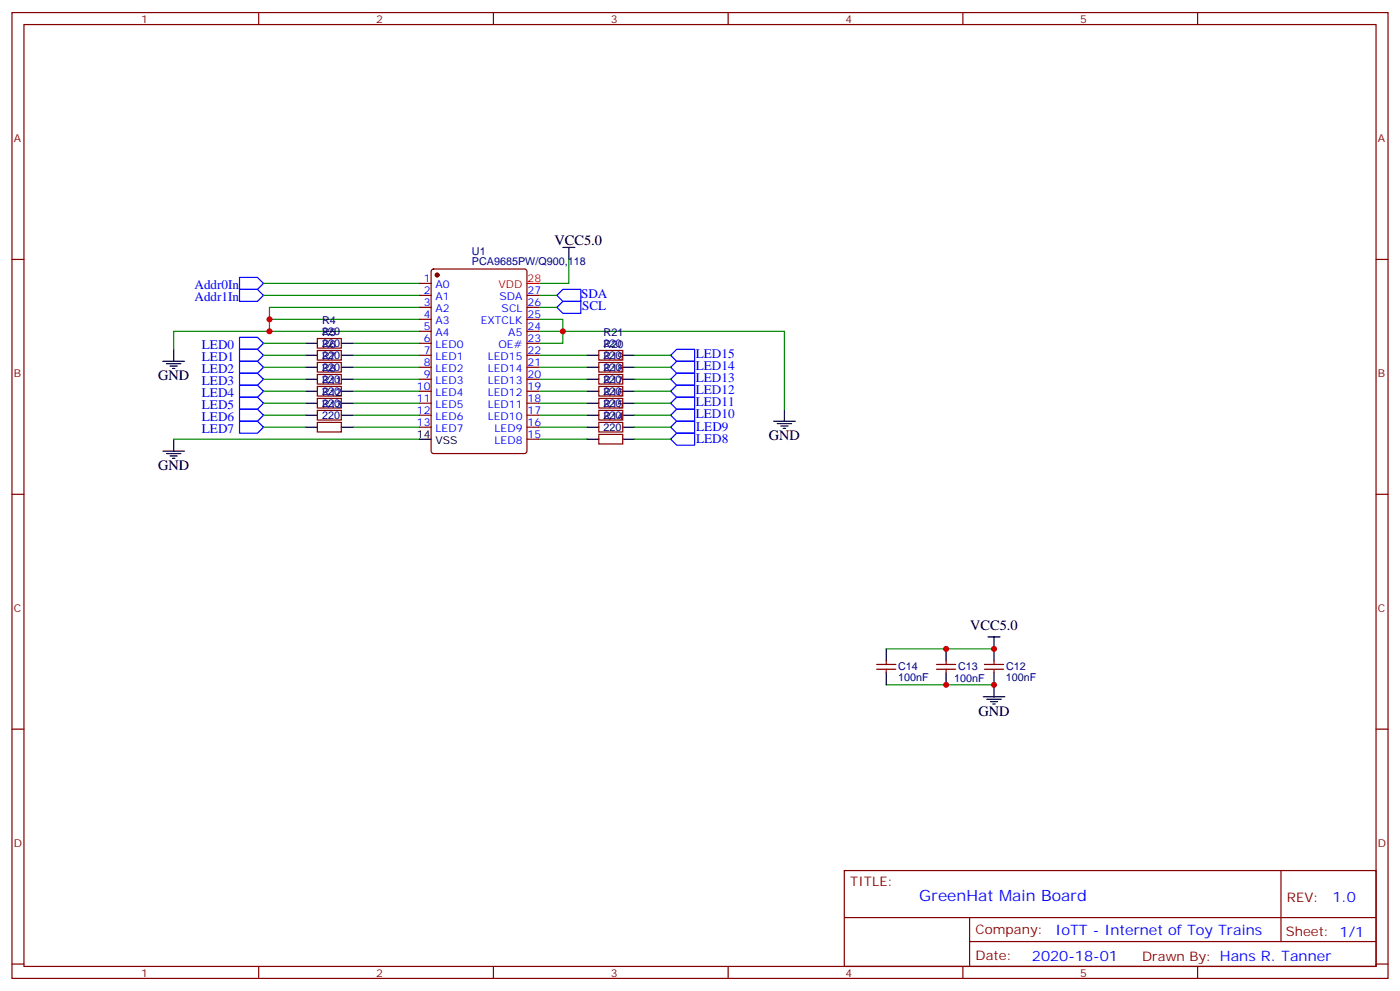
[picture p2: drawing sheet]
<svg xmlns="http://www.w3.org/2000/svg" width="412mm" height="292mm" viewBox="0 0 412 292" stroke-linecap="round" stroke-linejoin="round" font-family="sans-serif">
<g fill="none" stroke="#870000" stroke-width=".35">
<path d="M3.5 3.7h405.4v284.3h-405.4zM7.1 7.2h398.2v277.3h-398.2zM76.2 3.7v3.5M145.3 3.7v3.5M214.5 3.7v3.5M283.6 3.7v3.5M352.8 3.7v3.5M3.5 76.4h3.6M127.2 79.4l.5-.2h26.8l.7 .4v53.2l-.4 .7h-27.1l-.6-.4-.1-53.2zM405.3 76.4h3.6M93.5 99.7h7v2.8h-7zM123.5 83.4h3.5"/>
<path d="M123.5 87h3.5M123.5 90.5h3.5M123.5 94h3.5M123.5 97.5h3.5M155.2 87h3.5M155.2 90.5h3.5M155.2 94h3.5M155.2 97.5h3.5M93.5 103.2h7v2.8h-7zM93.5 106.7h7v2.8h-7zM93.5 110.2h7v2.9h-7zM93.5 113.8h7v2.8h-7z"/>
<path d="M93.5 117.3h7v2.8h-7zM123.5 101.1h3.5M123.5 104.6h3.5M123.5 108.1h3.5M123.5 111.7h3.5M123.5 115.2h3.5M123.5 118.7h3.5M155.2 101.1h3.5M155.2 104.6h3.5M155.2 108.1h3.5M155.2 111.7h3.5M155.2 115.2h3.5"/>
<path d="M155.2 118.7h3.5M176.4 117.3h7v2.8h-7zM176.4 113.8h7v2.8h-7zM176.4 110.2h7v2.9h-7zM176.4 106.7h7v2.8h-7zM176.4 103.2h7v2.8h-7zM93.5 120.8h7v2.8h-7zM93.5 124.4h7v2.8h-7zM123.5 122.2h3.5M123.5 125.8h3.5M155.2 122.2h3.5M155.2 125.8h3.5"/>
<path d="M155.2 129.3h3.5M176.4 127.9h7v2.8h-7zM176.4 124.4h7v2.8h-7zM176.4 120.8h7v2.8h-7zM3.5 145.5h3.6M405.3 145.5h3.6M258.2 197h5.7M258.2 195.6h5.7M261.1 194.6v1M261.1 197v1.1M275.9 197h5.6M275.9 195.6h5.6"/>
<path d="M278.7 194.6v1M278.7 197v1.1M290 197h5.6M290 195.6h5.6M292.8 194.6v1M292.8 197v1.1M3.5 214.7h3.6M405.3 214.7h3.6M248.7 256.3h156.6v28.2h-156.6zM377.3 256.3v20.9M248.7 270.1h156.5M285.6 277.2h119.6"/>
<path d="M285.6 270.1v14.2M3.5 283.8h3.6M76.2 284.5v3.5M145.3 284.5v3.5M214.5 284.5v3.5M283.6 284.5v3.5M352.8 284.5v3.5M405.3 283.8h3.6"/>
</g>
<g fill="none" stroke="#000" stroke-width=".35">
<path d="M165.8 72.8h3.5M167.6 72.8v3.6M48 106.4h6.3M49 107.1h4.3M50.1 107.8h2.1M50.8 108.5h.7M51.2 102.8v3.6M90 101.1h3.5M90 104.6h3.5M90 108.1h3.5M90 111.7h3.5M90 115.2h3.5"/>
<path d="M90 118.7h3.5M100.5 101.1h3.6M100.5 104.6h3.6M100.5 108.1h3.6M100.5 111.7h3.6M100.5 115.2h3.6M100.5 118.7h3.6M172.9 104.6h3.5M172.9 108.1h3.5M172.9 111.7h3.5M172.9 115.2h3.5M172.9 118.7h3.5"/>
<path d="M183.4 104.6h3.6M183.4 108.1h3.6M183.4 111.7h3.6M183.4 115.2h3.6M183.4 118.7h3.6M48 132.8h6.3M49 133.5h4.3M50.1 134.2h2.1M50.8 134.9h.7M51.2 129.3v3.5M90 122.2h3.5M90 125.8h3.5"/>
<path d="M100.5 122.2h3.6M100.5 125.8h3.6M123.5 129.3h3.5M172.9 122.2h3.5M172.9 125.8h3.5M172.9 129.3h3.5M183.4 122.2h3.6M183.4 125.8h3.6M183.4 129.3h3.6M227.9 124h6.3M229 124.7h4.2M230 125.4h2.1"/>
<path d="M230.7 126.1h.7M231.1 120.5v3.5M261.1 191v3.6M261.1 198.1v3.5M278.7 191v3.6M278.7 198.1v3.5M291 187.5h3.6M292.8 187.5v7.1M292.8 198.1v7M289.6 205.1h6.4M290.7 205.8h4.2M291.7 206.6h2.2"/>
<path d="M292.5 207.3h.7"/>
</g>
<g fill="none" stroke="#00f" stroke-width=".35">
<path d="M70.6 85.2h5.2l1.8 1.8-1.8 1.7h-5.2zM70.6 81.7h5.2l1.8 1.7-1.8 1.8h-5.2zM70.6 99.3h5.2l1.8 1.8-1.8 1.7h-5.2zM164 87l1.8-1.8h5.3v3.5h-5.3zM164 90.5l1.8-1.8h5.3v3.6h-5.3zM70.6 102.8h5.2l1.8 1.8-1.8 1.8h-5.2zM70.6 109.9h5.2l1.8 1.8-1.8 1.7h-5.2zM70.6 106.4h5.2l1.8 1.7-1.8 1.8h-5.2zM70.6 116.9h5.2l1.8 1.8-1.8 1.8h-5.2zM70.6 113.4h5.2l1.8 1.8-1.8 1.7h-5.2zM197.6 118.7l1.7-1.8h5.3v3.6h-5.3zM197.6 115.2l1.7-1.8h5.3v3.5h-5.3z"/>
<path d="M197.6 108.1l1.7-1.7h5.3v3.5h-5.3zM197.6 111.7l1.7-1.8h5.3v3.5h-5.3zM199.3 102.8h5.3v3.6h-5.3l-1.7-1.8zM70.6 124h5.2l1.8 1.8-1.8 1.7h-5.2zM70.6 120.5h5.2l1.8 1.7-1.8 1.8h-5.2zM199.3 127.5h5.3v3.6h-5.3l-1.7-1.8zM199.3 124h5.3v3.5h-5.3l-1.7-1.7zM199.3 120.5h5.3v3.5h-5.3l-1.7-1.8z"/>
</g>
<g fill="none" stroke="#008700" stroke-width=".35">
<path d="M167.6 76.4v7h-8.9M77.6 83.4h45.9M77.6 87h45.9M79.4 97.5h-28.2v5.3M79.4 94h44.1M123.5 90.5h-44.1v7h44.1M158.7 97.5h72.4v23M158.7 94h7.1v7.1h-7.1M158.7 87h5.3M158.7 90.5h5.3M77.6 101.1h12.4M77.6 104.6h12.4"/>
<path d="M77.6 108.1h12.4M77.6 111.7h12.4M77.6 115.2h12.4M77.6 118.7h12.4M104.1 101.1h19.4M104.1 104.6h19.4M104.1 108.1h19.4M104.1 111.7h19.4M104.1 115.2h19.4M104.1 118.7h19.4M158.7 104.6h14.2M158.7 108.1h14.2"/>
<path d="M158.7 111.7h14.2M158.7 115.2h14.2M158.7 118.7h14.2M187 104.6h10.6M187 108.1h10.6M187 111.7h10.6M187 115.2h10.6M187 118.7h10.6M51.2 129.3h72.3M77.6 122.2h12.4M77.6 125.8h12.4M104.1 122.2h19.4"/>
<path d="M104.1 125.8h19.4M158.7 129.3h14.2M158.7 122.2h14.2M158.7 125.8h14.2M187 129.3h10.6M187 122.2h10.6M187 125.8h10.6M261.1 191h31.7M261.1 201.6h31.7"/>
</g>
<circle cx="128.8" cy="81" r=".53" fill="#870000" stroke="#870000" stroke-width=".35"/>
<path d="M155.2 83.4h3.5" fill="none" stroke="#f00" stroke-width=".35"/>
<g fill="#c00">
<circle cx="79.4" cy="94" r=".88"/>
<circle cx="79.4" cy="97.5" r=".88"/>
<circle cx="292.8" cy="191" r=".88"/>
<circle cx="278.7" cy="191" r=".88"/>
<circle cx="278.7" cy="201.6" r=".88"/>
<circle cx="292.8" cy="201.6" r=".88"/>
<circle cx="165.8" cy="97.5" r=".88"/>
</g>
<text font-size="4.6" fill="#00f" x="270.8" y="265.3">GreenHat Main Board</text>
<g font-size="4.2">
<text x="163.3" y="72.1">VCC5.0</text>
<text x="46.6" y="112">GND</text>
<text x="226.5" y="129.6">GND</text>
<text x="46.6" y="138.5">GND</text>
<text x="285.8" y="185.4">VCC5.0</text>
<text x="288.2" y="210.8">GND</text>
</g>
<g font-size="4.2" fill="#00f">
<text x="392.5" y="265.6">1.0</text>
<text x="310.9" y="275.1">IoTT - Internet of Toy Trains</text>
<text x="304" y="282.9">2020-18-01</text>
</g>
<g font-size="3.9" fill="#00f">
<text x="57.3" y="88.7">Addr1In</text>
<text x="57.3" y="85.2">Addr0In</text>
<text x="171.2" y="87.7">SDA</text>
<text x="171.5" y="91.2">SCL</text>
<text x="59.5" y="102.8">LED0</text>
<text x="59.5" y="106.4">LED1</text>
<text x="205" y="105.3">LED15</text>
<text x="59.5" y="113.4">LED3</text>
<text x="59.5" y="109.9">LED2</text>
<text x="205" y="108.8">LED14</text>
<text x="205" y="112.4">LED13</text>
<text x="59.5" y="116.9">LED4</text>
<text x="205" y="119.4">LED11</text>
<text x="205" y="115.9">LED12</text>
<text x="59.5" y="124">LED6</text>
<text x="59.5" y="120.5">LED5</text>
<text x="205" y="122.9">LED10</text>
<text x="59.5" y="127.5">LED7</text>
<text x="205.1" y="130.5">LED8</text>
<text x="205.1" y="127">LED9</text>
</g>
<g font-size="3.9" fill="#800">
<text x="250.5" y="260.9">TITLE:</text>
<text x="379.1" y="265.6">REV:</text>
<text x="287.4" y="275.1">Company:</text>
<text x="378.7" y="275.7">Sheet: 1/1</text>
<text x="287.4" y="282.8">Date:</text>
<text x="336.4" y="282.8">Drawn By: Hans R. Tanner</text>
</g>
<g font-size="3.2" fill="#800">
<text x="41.6" y="6.7">1</text>
<text x="110.8" y="6.7">2</text>
<text x="179.9" y="6.7">3</text>
<text x="249.1" y="6.7">4</text>
<text x="318.2" y="6.7">5</text>
<text x="4.1" y="41.8">A</text>
<text x="405.9" y="41.8">A</text>
<text x="4.1" y="110.9">B</text>
<text x="405.9" y="110.9">B</text>
<text x="4.1" y="180.1">C</text>
<text x="405.9" y="180.1">C</text>
<text x="4.1" y="249.2">D</text>
<text x="405.9" y="249.2">D</text>
<text x="41.6" y="287.5">1</text>
<text x="110.8" y="287.5">2</text>
<text x="179.9" y="287.5">3</text>
<text x="249.1" y="287.5">4</text>
<text x="318.2" y="287.5">5</text>
</g>
<g font-size="3.2" fill="#000080">
<text x="139" y="75">U1</text>
<text x="139" y="78.1">PCA9685PW/Q900,118</text>
<text x="94.9" y="95.4">R4</text>
<text x="94.9" y="98.6">220</text>
<text x="94.9" y="99">R5</text>
<text x="177.8" y="99">R21</text>
<text x="94.9" y="102.1">220</text>
<text x="94.9" y="105.7">220</text>
<text x="94.9" y="102.5">R6</text>
<text x="94.9" y="106">R7</text>
<text x="177.8" y="105.7">220</text>
<text x="177.8" y="102.1">220</text>
<text x="177.8" y="106">R19</text>
<text x="177.8" y="102.5">R20</text>
<text x="94.9" y="109.2">220</text>
<text x="94.9" y="112.7">220</text>
<text x="94.9" y="109.5">R8</text>
<text x="94.9" y="113.1">R11</text>
<text x="177.8" y="112.7">220</text>
<text x="177.8" y="109.2">220</text>
<text x="177.8" y="113.1">R17</text>
<text x="177.8" y="109.5">R18</text>
<text x="94.9" y="116.2">220</text>
<text x="94.9" y="119.8">220</text>
<text x="94.9" y="116.6">R12</text>
<text x="177.8" y="119.8">220</text>
<text x="177.8" y="116.2">220</text>
<text x="177.8" y="116.6">R16</text>
<text x="94.9" y="123.3">220</text>
<text x="94.9" y="120.1">R13</text>
<text x="177.8" y="123.3">220</text>
<text x="177.8" y="123.6">R14</text>
<text x="177.8" y="120.1">R15</text>
<text x="177.8" y="126.8">220</text>
<text x="264.6" y="197.4">C14</text>
<text x="282.2" y="197.4">C13</text>
<text x="296.3" y="197.4">C12</text>
<text x="264.6" y="200.6">100nF</text>
<text x="281" y="200.9">100nF</text>
<text x="296.3" y="200.6">100nF</text>
</g>
<g font-size="3.2" fill="#00f">
<text x="124.8" y="83.1">1</text>
<text x="124.8" y="86.6">2</text>
<text x="128.3" y="84.8">A0</text>
<text x="128.3" y="88.4">A1</text>
<text x="147.1" y="88.4">SDA</text>
<text x="155.4" y="86.6">27</text>
<text x="124.8" y="90.1">3</text>
<text x="124.8" y="93.7">4</text>
<text x="128.3" y="91.9">A2</text>
<text x="128.3" y="95.4">A3</text>
<text x="141.6" y="95.4">EXTCLK</text>
<text x="147.8" y="91.9">SCL</text>
<text x="155.4" y="93.7">25</text>
<text x="155.4" y="90.1">26</text>
<text x="124.8" y="97.2">5</text>
<text x="124.8" y="100.7">6</text>
<text x="128.3" y="99">A4</text>
<text x="149.7" y="99">A5</text>
<text x="155.4" y="100.7">23</text>
<text x="155.4" y="97.2">24</text>
<text x="124.8" y="104.2">7</text>
<text x="124.8" y="107.8">8</text>
<text x="128.3" y="102.5">LED0</text>
<text x="128.3" y="106">LED1</text>
<text x="143.7" y="106">LED15</text>
<text x="146.8" y="102.5">OE#</text>
<text x="155.4" y="107.8">21</text>
<text x="155.4" y="104.2">22</text>
<text x="124.8" y="111.3">9</text>
<text x="128.3" y="109.5">LED2</text>
<text x="128.3" y="113.1">LED3</text>
<text x="143.7" y="113.1">LED13</text>
<text x="143.7" y="109.5">LED14</text>
<text x="155.4" y="111.3">20</text>
<text x="122.8" y="114.8">10</text>
<text x="122.8" y="118.4">11</text>
<text x="128.3" y="116.6">LED4</text>
<text x="143.7" y="116.6">LED12</text>
<text x="155.4" y="118.4">18</text>
<text x="155.4" y="114.8">19</text>
<text x="122.8" y="121.9">12</text>
<text x="122.8" y="125.4">13</text>
<text x="128.3" y="120.1">LED5</text>
<text x="128.3" y="123.6">LED6</text>
<text x="143.7" y="123.6">LED10</text>
<text x="143.7" y="120.1">LED11</text>
<text x="155.4" y="125.4">16</text>
<text x="155.4" y="121.9">17</text>
<text x="128.3" y="127.2">LED7</text>
<text x="145.7" y="130.7">LED8</text>
<text x="145.7" y="127.2">LED9</text>
<text x="155.4" y="128.9">15</text>
</g>
<g font-size="3.2" fill="#f00">
<text x="155.4" y="83.1">28</text>
<text x="146.9" y="84.8">VDD</text>
</g>
<g font-size="3.2">
<text x="122.8" y="128.9">14</text>
<text x="128.3" y="130.7">VSS</text>
</g>
</svg>
